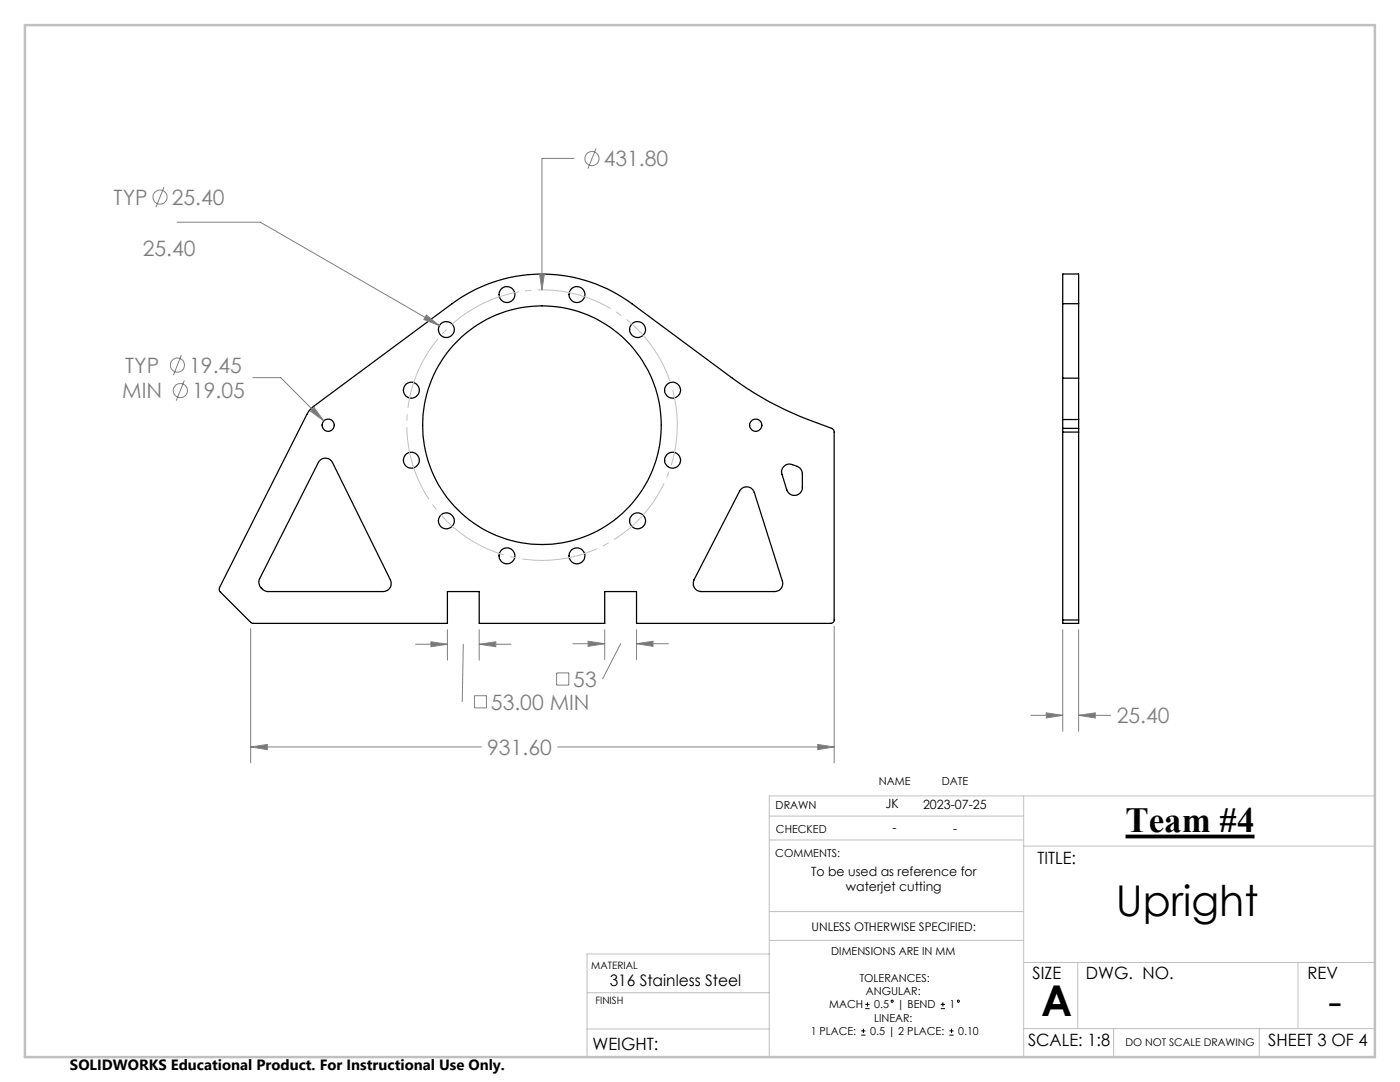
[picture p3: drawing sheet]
<svg xmlns="http://www.w3.org/2000/svg" width="279mm" height="216mm" viewBox="0 0 279 216" stroke-linecap="round" stroke-linejoin="round" font-family="sans-serif">
<g fill="none" stroke="#000" stroke-width=".25">
<path d="M212.1 75.5v8.2M212.1 60.6v-5.9h3.2v5.9M212.1 60.6v14.9M212.1 75.5h3.2M212.1 60.6h3.2M215.3 75.5v8.2M215.3 60.6v14.9M61.8 81.8l.9-.8 27.5-20.4a30.1 30.1 0 0 1 35.9 0l20.1 14.9a67.1 67.1 0 0 0 19.8 10l.3 .3 .2 .3v37.6a.66 .66 0 0 1-.7 .7h-38.8v-6.4h-6.3v6.4h-25.1v-6.4h-6.3v6.4h-38.9l-.3-.1-6.1-6.2a.78 .78 0 0 1-.2-.9l17.4-34.5zM63.9 91.9a1.6 1.6 0 0 1 2.5 .4l11.5 23.4a1.61 1.61 0 0 1-1.4 2.3h-23a1.93 1.93 0 0 1-1.7-2.5zM147.9 97.6a1.59 1.59 0 0 1 2.6 .6l5.6 17.8a1.58 1.58 0 0 1-1.5 2h-14.7a1.62 1.62 0 0 1-1.4-2.3zM156.4 93.1l.9-.5h.6l1.2 .5a1.64 1.64 0 0 1 1 1.4v2.8a1.59 1.59 0 0 1-1.3 1.5 1.59 1.59 0 0 1-1.8-1l-1-3.4v-.6zM212.1 85.5v.7"/>
<path d="M212.1 83.7v1.8M212.1 86.2v37.5M212.1 86.2h3.2M212.1 85.5h3.2M212.1 83.7h3.2M215.3 85.5v.7M215.3 83.7v1.8M215.3 86.2v37.5M212.1 123.7v.7h3.2v-.7M212.1 123.7h3.2"/>
<circle cx="101.2" cy="58.8" r="1.58"/>
<circle cx="115.1" cy="58.8" r="1.58"/>
<circle cx="82.1" cy="77.9" r="1.58"/>
<circle cx="89.1" cy="65.8" r="1.58"/>
<circle cx="127.2" cy="65.8" r="1.58"/>
<circle cx="134.2" cy="77.9" r="1.58"/>
<circle cx="65.5" cy="84.8" r="1.23"/>
<circle cx="82.1" cy="91.8" r="1.58"/>
<circle cx="108.1" cy="84.9" r="23.8"/>
<circle cx="134.2" cy="91.8" r="1.58"/>
<circle cx="150.8" cy="84.8" r="1.23"/>
<circle cx="89.1" cy="103.9" r="1.58"/>
<circle cx="101.2" cy="110.9" r="1.58"/>
<circle cx="115.1" cy="110.9" r="1.58"/>
<circle cx="127.2" cy="103.9" r="1.58"/>
</g>
<g fill="none" stroke="#808080" stroke-width=".2">
<path d="M32.7 37.3l-1.6 4M114.5 31.6h-6.3v26.3M119 29.6l-1.7 4.1M35.3 44.3h16.7l35.7 20.7M107.7 54.6h1l-.5 3.3zM36.2 70.8l-1.6 4.1M36.8 75.9l-1.6 4M50.4 75.4h5.6l8.6 8.6M85.1 62.9l2.6 2.1-3.1-1.3zM62.7 81.3l1.9 2.7-2.7-2zM50 125.4v26.8M82.9 128.6h6.4"/>
<path d="M86 128.1l3.3 .5-3.3 .4zM89.3 125.7v6M92.5 128.6l-.2 11.4M94.7 138.8h2.4v2.5h-2.4zM95.6 128.6l3.4-.5v.9zM95.6 125.7v6M95.6 128.6h6.4M111.1 134.3h2.4v2.4h-2.4zM114.3 128.4h6.4M117.4 128l3.3 .4-3.3 .6zM120.7 125.7v5.9M123.9 128.4l-3.6 7.1"/>
<path d="M127 128.4l3.3-.4v1zM127 125.7v5.9M127 128.4h6.4M166.5 125v27.2M212.1 125.7v20.2M215.3 125.7v20.2M50 149l3.3-.4v1zM50 149h46.1M111.3 149h55.2M163.2 148.6l3.3 .4-3.3 .6zM205.7 142.7h6.4M208.8 142.2l3.3 .5-3.3 .6z"/>
<path d="M215.3 142.7l3.3-.5v1.1zM215.3 142.7h6.4"/>
<circle cx="31.9" cy="39.3" r="1.41"/>
<circle cx="118.1" cy="31.7" r="1.41"/>
<circle cx="35.4" cy="72.9" r="1.41"/>
<circle cx="36" cy="77.9" r="1.41"/>
</g>
<path d="M224.6 166.9h25.8" fill="none" stroke="#000" stroke-width=".75" stroke-linecap="butt"/>
<g fill="none" stroke="#000" stroke-width=".2">
<path d="M173.1 200v.8M188.2 200v.8M171.9 206.6h.8M171.9 205.7h.8M172.3 205.3v.8M172.7 201.3h.8M172.7 200.4h.8M187.7 201.3h.9M187.7 200.4h.9M189.5 206.6h.8M189.5 205.7h.8M189.9 205.3v.8"/>
<circle cx="178" cy="199.8" r=".21"/>
<circle cx="191.3" cy="199.8" r=".22"/>
</g>
<path d="M134 76.9a27 27 0 0 0-45.2-10.8 27 27 0 0 0 12.4 44.8 27 27 0 0 0 33.2-32.5l-.4-1.5" fill="none" stroke="#c0c0c0" stroke-width=".2" stroke-dasharray="15.2 1.3 1.3 1.3" stroke-dashoffset="-1" stroke-linecap="butt"/>
<g fill="none" stroke="#c0c0c0" stroke-width=".2">
<path d="M204.3 158.8v52.1M274.4 158.8h-120.9v52.1M153.5 167.6h50.8M153.5 162.8h50.8M204.3 168.8h70.1M117.2 198.1h36.3M153.6 190.4h-36.4v20.5M153.6 181.9h50.7M153.6 187.6h50.7M204.3 192.1h70.1M215.1 192.1v13.1M259 192.1v13.1"/>
<path d="M117.2 205.3h36.3M204.3 205.2h70.1M222.2 205.2v5.7M251.3 205.2v5.7"/>
</g>
<path d="M5 5h269.4v205.9h-269.4z" fill="none" stroke="#c0c0c0" stroke-width=".5"/>
<g fill="#808080">
<path d="M107.7 54.6h1l-.5 3.3z"/>
<path d="M163.2 148.6l3.3 .4-3.3 .6zM50 149l3.3-.4v1zM62.7 81.3l-.8 .7 2.7 2zM86 128.1l3.3 .5-3.3 .4zM95.6 128.6l3.4-.5v.9zM85.1 62.9l-.5 .8 3.1 1.3zM117.4 128l3.3 .4-3.3 .6zM127 128.4l3.3-.4v1zM208.8 142.2l3.3 .5-3.3 .6zM215.3 142.7l3.3-.5v1.1z"/>
</g>
<g font-size="8.5">
<text x="222.7" y="182.8">Upright</text>
<text x="207.8" y="202.7">A</text>
<text x="265" y="202.7">-</text>
</g>
<text font-size="7.1" x="224.6" y="166.1">Team #4</text>
<g font-size="4.2" fill="#808080">
<text x="120.5" y="33.2">431.80</text>
<text x="22.7" y="40.9">TYP</text>
<text x="34.3" y="40.9">25.40</text>
<text x="28.5" y="51">25.40</text>
<text x="25" y="74.4">TYP</text>
<text x="37.8" y="74.4">19.45</text>
<text x="24.4" y="79.5">MIN</text>
<text x="38.3" y="79.5">19.05</text>
<text x="114.4" y="137">53</text>
<text x="98" y="141.6">53.00 MIN</text>
<text x="222.9" y="144.3">25.40</text>
<text x="97.2" y="150.6">931.60</text>
</g>
<g font-size="3.4">
<text x="207.1" y="172.3">TITLE:</text>
<text x="206.1" y="195.4">SIZE</text>
<text x="216.7" y="195.4">DWG. NO.</text>
<text x="260.9" y="195.4">REV</text>
<text x="118.2" y="209.5">WEIGHT:</text>
<text x="205.2" y="208.7">SCALE: 1:8</text>
<text x="253.1" y="208.7">SHEET 3 OF 4</text>
</g>
<text font-size="3.2" x="121.7" y="196.6">316 Stainless Steel</text>
<text font-size="3" x="14" y="213.5">SOLIDWORKS Educational Product. For Instructional Use Only.</text>
<g font-size="2.5">
<text x="176.7" y="161.3">JK</text>
<text x="184.2" y="161.4">2023-07-25</text>
<text x="178.1" y="166.1">-</text>
<text x="190.2" y="166.2">-</text>
<text x="161.9" y="174.8">To be used as reference for</text>
<text x="168.8" y="177.7">waterjet cutting</text>
</g>
<text font-size="2.4" x="162" y="185.7">UNLESS OTHERWISE SPECIFIED:</text>
<g font-size="2.2">
<text x="154.8" y="161.4">DRAWN</text>
<text x="175.4" y="156.7">NAME</text>
<text x="188" y="156.7">DATE</text>
<text x="154.9" y="166.3">CHECKED</text>
<text x="154.7" y="171">COMMENTS:</text>
<text x="165.9" y="190.6">DIMENSIONS ARE IN MM</text>
<text x="171.6" y="195.9">TOLERANCES:</text>
<text x="165.5" y="201.2">MACH</text>
<text x="172.8" y="198.6">ANGULAR:</text>
<text x="174.4" y="203.9">LINEAR:</text>
<text x="174.4" y="201.2">0.5</text>
<text x="179.1" y="201.2">| BEND</text>
<text x="189.5" y="201.2">1</text>
<text x="161.8" y="206.5">1 PLACE:</text>
<text x="173.6" y="206.5">0.5 | 2 PLACE:</text>
<text x="191.2" y="206.5">0.10</text>
</g>
<text font-size="2.1" x="224.6" y="208.7">DO NOT SCALE DRAWING</text>
<g font-size="2">
<text x="118" y="193.3">MATERIAL</text>
<text x="118.8" y="200.4">FINISH</text>
</g>
</svg>
